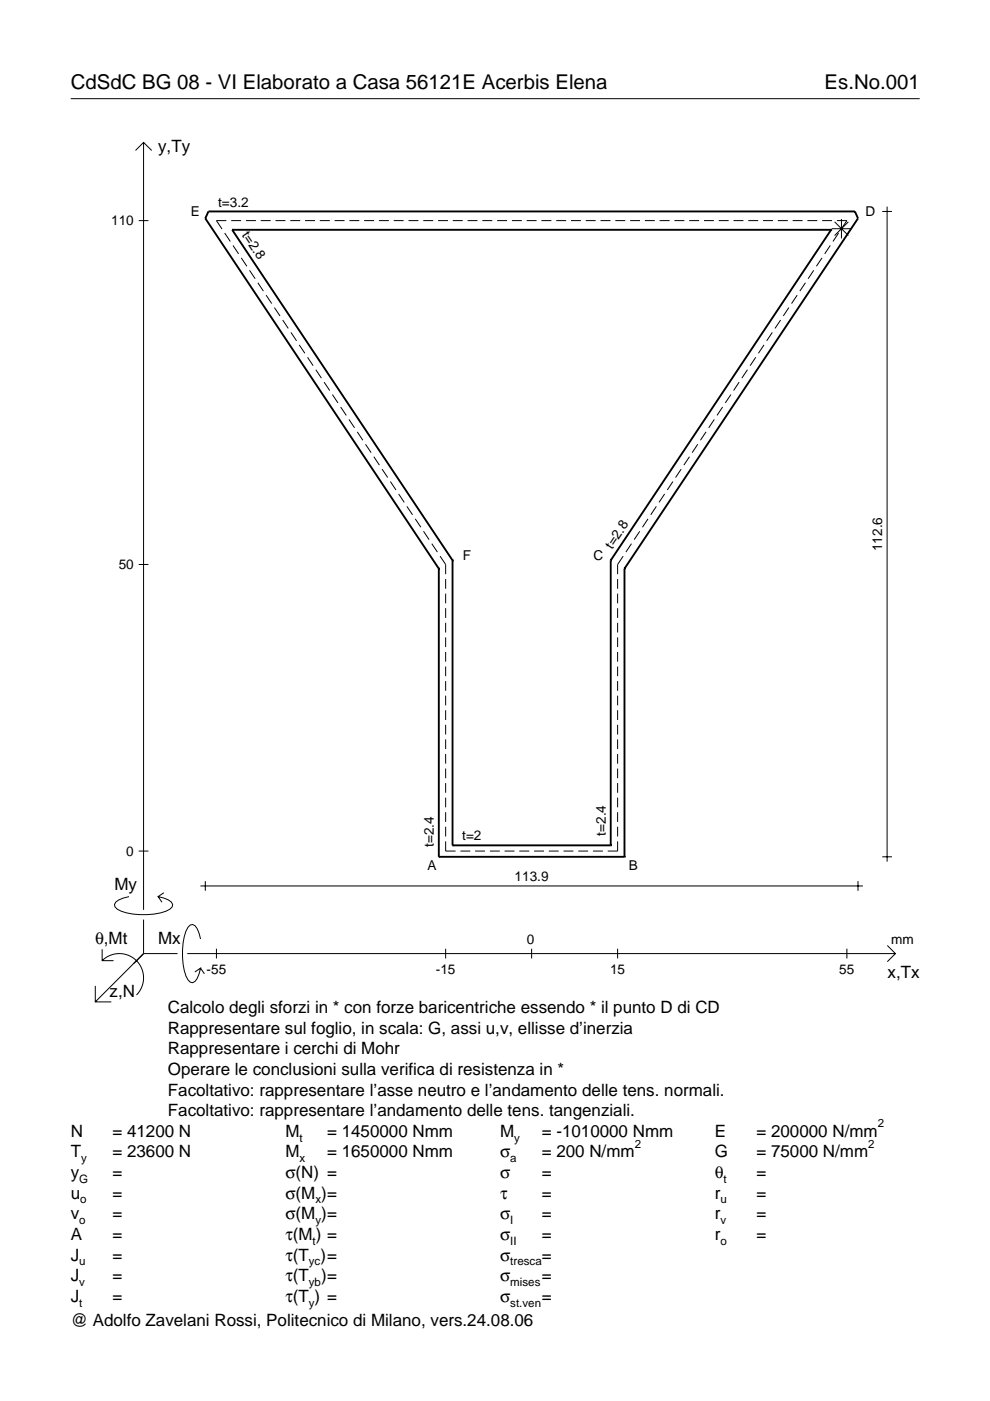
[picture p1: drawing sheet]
<svg xmlns="http://www.w3.org/2000/svg" width="210mm" height="297mm" viewBox="0 0 210 297" stroke-linecap="round" stroke-linejoin="round" font-family="sans-serif">
<g fill="none" stroke="#000" stroke-width=".21">
<path d="M15 20.9h180M28.7 31.9l1.7-1.7 1.8 1.7M30.4 30.2v162.7M29.4 46.8h2.1M47.6 49.4l1.2 1.8M48 46.8h-2.1l1.2 1.8M49 46.8h2.1M49.4 52l1.2 1.8M51.2 54.7l1.1 1.8M52.1 46.8h2.2M52.9 57.3l1.2 1.8M54.7 60l1.1 1.7"/>
<path d="M55.3 46.8h2.1M58.4 46.8h2.1M61.5 46.8h2.1M64.7 46.8h2.1M67.8 46.8h2.1M70.9 46.8h2.1M74.1 46.8h2.1M77.2 46.8h2.1M80.3 46.8h2.1M83.5 46.8h2.1M86.6 46.8h2.1M89.7 46.8h2.1"/>
<path d="M92.9 46.8h2.1M96 46.8h2.1M99.1 46.8h2.1M102.3 46.8h2.1M105.4 46.8h2.1M108.5 46.8h2.1M111.7 46.8h2.1M114.8 46.8h2.1M117.9 46.8h2.1M121.1 46.8h2.1M124.2 46.8h2.1M127.3 46.8h2.1"/>
<path d="M130.5 46.8h2.1M133.6 46.8h2.1M136.7 46.8h2.1M139.9 46.8h2.1M143 46.8h2.1M146.1 46.8h2.1M149.3 46.8h2.1M152.4 46.8h2.1M155.5 46.8h2.1M158.7 46.8h2.1M161.8 46.8h2.1M164.9 46.8h2.1"/>
<path d="M168.1 46.8h2.1M170.8 60l-1.2 1.7M171.2 46.8h2.1M172.5 57.3l-1.2 1.8M174.3 54.7l-1.2 1.8M174.3 46.8h2.1M176 52l-1.1 1.8M176.4 48.5h4.1M177 47l2.9 2.9M177.4 46.8h2.2l-1.2 1.8M177.8 49.4l-1.2 1.8M178.4 46.4v4.2"/>
<path d="M179.9 47l-2.9 2.9M187.1 44.8h2M188.1 43.8v138.9M56.4 62.6l1.2 1.8M58.2 65.2l1.2 1.8M59.9 67.9l1.2 1.7M61.7 70.5l1.2 1.8M63.4 73.1l1.2 1.8M65.2 75.8l1.2 1.7M67 78.4l1.1 1.8M158.5 78.4l-1.2 1.8M160.2 75.8l-1.2 1.7"/>
<path d="M162 73.1l-1.2 1.8M163.7 70.5l-1.1 1.8M165.5 67.9l-1.2 1.7M167.3 65.2l-1.2 1.8M169 62.6l-1.2 1.8M68.7 81l1.2 1.8M70.5 83.7l1.2 1.7M72.2 86.3l1.2 1.8M74 88.9l1.2 1.8M75.7 91.6l1.2 1.7M77.5 94.2l1.2 1.8M79.3 96.8l1.1 1.8"/>
<path d="M81 99.5l1.2 1.7M144.4 99.5l-1.2 1.7M146.2 96.8l-1.2 1.8M147.9 94.2l-1.1 1.8M149.7 91.6l-1.2 1.7M151.4 88.9l-1.1 1.8M153.2 86.3l-1.2 1.8M155 83.7l-1.2 1.7M156.7 81l-1.2 1.8M29.4 119.7h2.1M82.8 102.1l1.2 1.8M84.5 104.7l1.2 1.8"/>
<path d="M86.3 107.4l1.2 1.8M88 110l1.2 1.8M89.8 112.6l1.2 1.8M91.5 115.3l1.2 1.8M93.3 117.9l1.2 1.8v2M132.1 117.9l-1.2 1.8v2M133.9 115.3l-1.2 1.8M135.6 112.6l-1.1 1.8M137.4 110l-1.2 1.8M139.2 107.4l-1.2 1.8M140.9 104.7l-1.2 1.8M142.7 102.1l-1.2 1.8"/>
<path d="M94.5 122.8v2M94.5 125.9v2M94.5 129v2M94.5 132v2.1M94.5 135.1v2.1M94.5 138.2v2.1M130.9 122.8v2M130.9 125.9v2M130.9 129v2M130.9 132v2.1M130.9 135.1v2.1M130.9 138.2v2.1"/>
<path d="M94.5 141.3v2.1M94.5 144.4v2.1M94.5 147.5v2.1M94.5 150.6v2M94.5 153.7v2M94.5 156.8v2M94.5 159.9v2M130.9 141.3v2.1M130.9 144.4v2.1M130.9 147.5v2.1M130.9 150.6v2M130.9 153.7v2"/>
<path d="M130.9 156.8v2M130.9 159.9v2M94.5 178.4v2h2.1M94.5 162.9v2.1M94.5 166v2.1M94.5 169.1v2.1M94.5 172.2v2.1M94.5 175.3v2.1M130.9 178.4v2h-2M130.9 162.9v2.1M130.9 166v2.1M130.9 169.1v2.1"/>
<path d="M130.9 172.2v2.1M130.9 175.3v2.1M27.3 190.1a3.6 3.6 0 0 0-3 1.7l.1 .5a5.7 5.7 0 0 0 3.8 1.5 13.3 13.3 0 0 0 7.8-1l.5-.5 .1-.5a3.6 3.6 0 0 0-3.1-1.7l.8 1.2M29.4 180.4h2.1M30.4 195v7.2M34.7 189.3l-1.2 .8M42.5 187.8h140.4M42.5 199.1a3.6 3.6 0 0 0-1.7-3.1l-.5 .1a5.7 5.7 0 0 0-1.5 3.8 13.3 13.3 0 0 0 1 7.8l.5 .5 .5 .2a3.6 3.6 0 0 0 1.7-3.1l-1.2 .8M43.5 186.8v2.1M97.6 180.4h2.1M100.7 180.4h2.1M103.9 180.4h2.1"/>
<path d="M107 180.4h2.1M110.1 180.4h2.1M113.2 180.4h2.1M116.4 180.4h2M119.5 180.4h2.1M122.6 180.4h2.1M125.7 180.4h2.1M181.9 186.8v2.1M187.1 181.7h2M20.2 209v3.4h3.4M21.7 203.7a5.1 5.1 0 0 1 7.2 0 5.1 5.1 0 0 1 0 7.3M21.7 201.3v2.4h2.4"/>
<path d="M30.4 202.2l-10.2 10.2M30.4 202.2l-2 2M30.4 202.2h7.2M39.7 202.2h150.1M42.5 205.3l.8 1.2M45.9 201.2v2M94.5 201.2v2M112.7 201.2v2M130.9 201.2v2M179.6 201.2v2M188.1 200.5l1.7 1.7-1.7 1.7"/>
</g>
<g fill="none" stroke="#000" stroke-width=".4">
<path d="M49.2 48.7h.1M49.2 48.7h127M49.2 48.7l46.7 70.1M176.2 48.7h.1M176.2 48.7l-46.7 70.1M95.9 118.8h.1M95.9 118.8v60.4M129.5 118.8h.1M129.5 118.8v60.4M93 120.6h.1M93 120.6l-49.5-74.3 .7-1.5h137.1l.6 1.5-49.5 74.3M93 120.6v61.1"/>
<path d="M132.4 120.6h.1M132.4 120.6v61.1M95.9 179.2h.1M95.9 179.2h33.6M129.5 179.2h.1M93 181.7h.1M93 181.7h39.4M132.4 181.7h.1"/>
</g>
<g font-size="4.3">
<text x="15" y="18.9">CdSdC BG 08 - VI Elaborato a Casa 56121E Acerbis Elena</text>
<text x="174.8" y="18.9">Es.No.001</text>
</g>
<g font-size="3.6">
<text x="33.5" y="32.3">y,Ty</text>
<text x="24.3" y="188.8">My</text>
<text x="20.1" y="200.1">θ,Mt</text>
<text x="33.5" y="200.1">Mx</text>
<text x="188.2" y="207.3">x,Tx</text>
<text x="23.2" y="211.4">z,N</text>
<text x="35.6" y="214.8">Calcolo degli sforzi in * con forze baricentriche essendo * il punto D di CD</text>
<text x="35.6" y="219.2">Rappresentare sul foglio, in scala: G, assi u,v, ellisse d’inerzia</text>
<text x="35.6" y="223.5">Rappresentare i cerchi di Mohr</text>
<text x="35.6" y="227.9">Operare le conclusioni sulla verifica di resistenza in *</text>
<text x="35.6" y="232.3">Facoltativo: rappresentare l’asse neutro e l’andamento delle tens. normali.</text>
<text x="35.6" y="236.7">Facoltativo: rappresentare l’andamento delle tens. tangenziali.</text>
<text x="15" y="241">N</text>
<text x="15" y="245.4">T</text>
<text x="23.8" y="241">= 41200 N</text>
<text x="23.8" y="245.4">= 23600 N</text>
<text x="60.5" y="241">M</text>
<text x="60.5" y="245.4">M</text>
<text x="69.3" y="241">= 1450000 Nmm</text>
<text x="69.3" y="245.4">= 1650000 Nmm</text>
<text x="106" y="245.4">σ</text>
<text x="106" y="241">M</text>
<text x="114.9" y="241">= -1010000 Nmm</text>
<text x="114.9" y="245.4">= 200 N/mm</text>
<text x="151.5" y="241">E</text>
<text x="151.5" y="245.4">G</text>
<text x="160.4" y="241">= 200000 N/mm</text>
<text x="160.4" y="245.4">= 75000 N/mm</text>
<text x="15" y="249.8">y</text>
<text x="23.8" y="249.8">=</text>
<text x="60.5" y="249.8">σ(N) =</text>
<text x="106" y="249.8">σ</text>
<text x="114.9" y="249.8">=</text>
<text x="151.5" y="249.8">θ</text>
<text x="160.4" y="249.8">=</text>
<text x="15" y="254.2">u</text>
<text x="23.8" y="254.2">=</text>
<text x="60.5" y="254.2">σ(M )=</text>
<text x="106" y="254.2">τ</text>
<text x="114.9" y="254.2">=</text>
<text x="151.5" y="254.2">r</text>
<text x="160.4" y="254.2">=</text>
<text x="15" y="258.5">v</text>
<text x="15" y="262.9">A</text>
<text x="23.8" y="262.9">=</text>
<text x="23.8" y="258.5">=</text>
<text x="60.5" y="258.5">σ(M )=</text>
<text x="60.5" y="262.9">τ(M ) =</text>
<text x="106" y="262.9">σ</text>
<text x="106" y="258.5">σ</text>
<text x="114.9" y="258.5">=</text>
<text x="114.9" y="262.9">=</text>
<text x="151.5" y="258.5">r</text>
<text x="151.5" y="262.9">r</text>
<text x="160.4" y="258.5">=</text>
<text x="160.4" y="262.9">=</text>
<text x="15" y="267.3">J</text>
<text x="23.8" y="267.3">=</text>
<text x="60.5" y="267.3">τ(T )=</text>
<text x="106" y="267.3">σ</text>
<text x="114.9" y="267.3">=</text>
<text x="15" y="271.7">J</text>
<text x="23.8" y="271.7">=</text>
<text x="60.5" y="271.7">τ(T</text>
<text x="68.1" y="271.7">)=</text>
<text x="106" y="271.7">σ</text>
<text x="114.9" y="271.7">=</text>
<text x="15" y="281.2">@ Adolfo Zavelani Rossi, Politecnico di Milano, vers.24.08.06</text>
<text x="15" y="276">J</text>
<text x="23.8" y="276">=</text>
<text x="60.5" y="276">τ(T ) =</text>
<text x="106" y="276">σ</text>
<text x="114.9" y="276">=</text>
</g>
<g font-size="2.9">
<text x="23.6" y="47.8">110</text>
<text x="40.4" y="45.7">E</text>
<text x="46.2" y="43.8">t=3.2</text>
<text x="183.5" y="45.7">D</text>
<text x="51.2" y="49.9" transform="rotate(56 51.2 49.9)">t=2.8</text>
<text x="98.1" y="118.8">F</text>
<text x="125.8" y="118.8">C</text>
<text x="129.8" y="116.5" transform="rotate(-56 129.8 116.5)">t=2.8</text>
<text x="187.1" y="116.8" transform="rotate(-90 187.1 116.8)">112.6</text>
<text x="25.2" y="120.7">50</text>
<text x="92" y="179.6" transform="rotate(-90 92 179.6)">t=2.4</text>
<text x="98" y="178.2">t=2</text>
<text x="128.5" y="177.2" transform="rotate(-90 128.5 177.2)">t=2.4</text>
<text x="26.8" y="181.4">0</text>
<text x="90.6" y="184.4">A</text>
<text x="133.3" y="184.4">B</text>
<text x="109.1" y="186.8">113.9</text>
<text x="111.7" y="200.1">0</text>
<text x="189" y="200.1">mm</text>
<text x="43.8" y="206.6">-55</text>
<text x="92.4" y="206.6">-15</text>
<text x="129.3" y="206.6">15</text>
<text x="178" y="206.6">55</text>
</g>
<g font-size="2.4">
<text x="186.1" y="239">2</text>
<text x="63.5" y="242">t</text>
<text x="109" y="242">y</text>
<text x="134.6" y="243.4">2</text>
<text x="184.1" y="243.4">2</text>
<text x="16.8" y="250.8">G</text>
<text x="17.2" y="246.4">y</text>
<text x="63.5" y="246.4">x</text>
<text x="108.2" y="246.4">a</text>
<text x="153.4" y="250.8">t</text>
<text x="17" y="255.2">o</text>
<text x="66.9" y="255.2">x</text>
<text x="152.7" y="255.2">u</text>
<text x="16.8" y="259.5">o</text>
<text x="66.3" y="263.9">t</text>
<text x="66.9" y="259.5">y</text>
<text x="108.2" y="259.5">I</text>
<text x="108.2" y="263.9">II</text>
<text x="152.7" y="259.5">v</text>
<text x="152.7" y="263.9">o</text>
<text x="16.8" y="268.3">u</text>
<text x="65.5" y="268.3">yc</text>
<text x="108.2" y="268.3">tresca</text>
<text x="16.8" y="272.7">v</text>
<text x="65.5" y="272.7">yb</text>
<text x="108.2" y="272.7">mises</text>
<text x="16.8" y="277">t</text>
<text x="65.5" y="277">y</text>
<text x="108.2" y="277">st.ven</text>
</g>
</svg>
